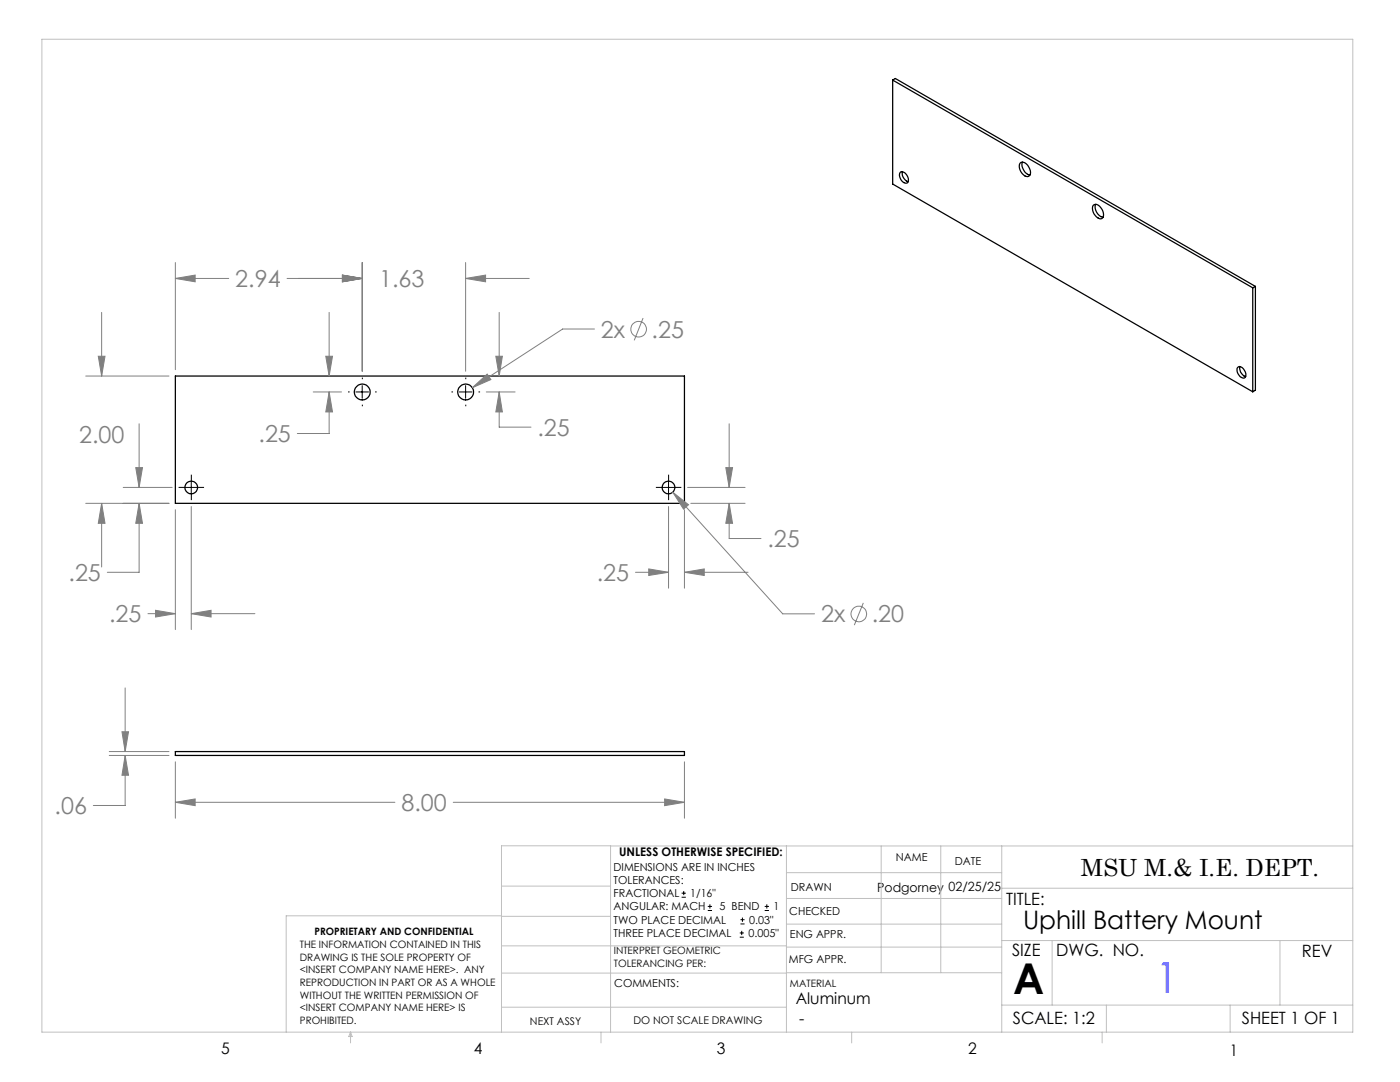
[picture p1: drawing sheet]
<svg xmlns="http://www.w3.org/2000/svg" width="279mm" height="216mm" viewBox="0 0 279 216" stroke-linecap="round" stroke-linejoin="round" font-family="sans-serif">
<g fill="none" stroke="#000" stroke-width=".25">
<path d="M178.2 16l71.8 41.4M178.2 16v20.7l71.8 41.5M178.2 16l.5-.3 71.8 41.5M179.6 34.4a.95 .95 0 0 1 1.4 .6 .99 .99 0 0 1-.1 1.5 1.56 1.56 0 0 1-1.3-2.1zM180.1 34.3a1.78 1.78 0 0 0 1.2 2M203.6 32.6a1.02 1.02 0 0 1 1.5 .4l.4 .7a.89 .89 0 0 1 .2 1 .89 .89 0 0 1-.9 .5 2.13 2.13 0 0 1-1.2-2.6zM204 32.3a2.18 2.18 0 0 0 1.6 2.6M218.2 41a.97 .97 0 0 1 1.5 .4l.5 1.1a.79 .79 0 0 1-.3 1.1 .79 .79 0 0 1-1.1-.3l-.6-1-.2-.7zM218.7 40.8a2.12 2.12 0 0 0 1.4 2.6M250 57.4v20.8M250.5 57.2l-.5 .2M250.5 57.2v20.7l-.5 .3"/>
<path d="M35 75h101.6v25.4h-101.6zM247 73.3a.9 .9 0 0 1 1.4 .6l.1 .3a.68 .68 0 0 1 .1 .9 .68 .68 0 0 1-.8 .2l-.3-.2-.6-.9zM247.4 73.1a1.78 1.78 0 0 0 1.2 2M35 150h101.6v.7h-101.6z"/>
<circle cx="72.3" cy="78.2" r="1.58"/>
<circle cx="92.9" cy="78.2" r="1.58"/>
<circle cx="38.2" cy="97.3" r="1.27"/>
<circle cx="133.4" cy="97.3" r="1.27"/>
</g>
<g fill="none" stroke="#808080" stroke-width=".2">
<path d="M35 55.6l3.9-.7v1.3zM35 52.4v21.4M35 55.6h10.6M57.3 55.6h15M68.3 54.9l4 .7-4 .6zM72.3 52.4v21.7M92.9 55.6l4-.7v1.3zM92.9 52.4v21.7M92.9 55.6h12.7M17.1 75h16.6M19.6 71.1h1.4l-.7 3.9zM20.3 62.3v12.7"/>
<path d="M62.5 78.2h5.7M65 71.1h1.4l-.7 3.9zM65.7 78.2l.7 4h-1.4zM65.7 78.2v8.3h-6.4M65.7 62.3v12.7M94.3 77.4l2.9-2.8 .8 1.1zM97 78.2h5.8M99 71.1h1.3l-.7 3.9zM99.6 78.2l.7 4h-1.3zM99.6 78.2v7h6.4M99.6 62.3v12.7M118.6 65.7h-6.3l-18 11.7"/>
<path d="M128.3 63.5l-1.7 4.4M24.6 97.3h9.8M27.1 93.3h1.3l-.6 4zM27.8 84.6v12.7M134.3 98.2l3.1 2.5-1 .9zM134.3 98.2l21.9 24.3h6.4M137.2 97.3h11.5M144.9 93.3h1.3l-.7 4zM145.5 84.6v12.7M17.1 100.4h16.6M20.3 100.4l.7 4h-1.4zM20.3 100.4v12.7"/>
<path d="M27.8 100.4l.6 4h-1.3zM27.8 100.4v13.8h-6.4M35 101.7v23.9M38.2 101.1v24.5M126.8 114.2h6.6M129.5 113.5l3.9 .7-3.9 .6zM133.4 101.1v16.3M136.6 114.2l3.9-.7v1.3zM136.6 101.7v15.7M136.6 114.2h12.7M137.9 100.4h10.8M145.5 100.4l.7 4h-1.3z"/>
<path d="M145.5 100.4v7.1h6.4M25 137.3v12.7M29.5 122.4h5.5M31 121.8l4 .6-4 .7zM38.2 122.4l3.9-.6v1.3zM38.2 122.4h12.7M172.3 120.3l-1.8 4.4M21.8 150.7h11.9M21.8 150h11.9M24.3 146h1.3l-.6 4zM25 150.7l.6 4h-1.3zM25 150.7v10h-6.4"/>
<path d="M35 152v11.3M132.6 159.4l4 .7-4 .7zM136.6 152v11.3M35 160.1l3.9-.7v1.4zM35 160.1h43.8M90.5 160.1h46.1"/>
<circle cx="127.4" cy="65.7" r="1.56"/>
<circle cx="171.4" cy="122.5" r="1.55"/>
</g>
<g fill="none" stroke="#000" stroke-width=".2">
<path d="M71 78.2h2.6M72.3 76.9v2.6M91.7 78.2h2.5M92.9 76.9v2.6M36.9 97.3h2.5M38.2 96v2.5M132.2 97.3h2.5M133.4 96v2.5M136 179h.9M136 178.2h.9M136.5 177.8v.8M141.3 181.7h.8"/>
<path d="M141.3 180.9h.8M141.7 180.4v.9M147.6 187h.8M147.6 186.2h.8M147.8 184.4h.8M147.8 183.5h.8M148 185.7v.9M148.2 183.1v.8M152.6 181.7h.9M152.6 180.9h.9M153 180.4v.9"/>
</g>
<g fill="none" stroke="#000" stroke-width=".2" stroke-dasharray="15.2 1.3 1.3 1.3" stroke-linecap="butt">
<path d="M69.8 78.2h-.3M72.3 75.7v-.4M74.9 78.2h.3M90.4 78.2h-.3M93 75.7v-.4M95.5 78.2h.3M36.9 97.3h-1.3M38.2 96v-1.3M38.2 98.5v1.3M39.5 97.3h1.2M72.3 80.7v.4M93 80.7v.4"/>
<path d="M132.2 97.3h-1.3M133.4 96v-1.3M133.4 98.5v1.3M134.7 97.3h1.3"/>
</g>
<g fill="none" stroke="#c0c0c0" stroke-width=".2">
<path d="M8.4 7.8h261.6v198.2h-261.6zM100.1 176.8h21.7M121.8 168.8v37.2M157 168.8v37.2M157 179.3h42.9M157 174.1h42.9M175.9 168.8v25.3M187.7 168.8v25.3M199.9 177.2h70.1M199.9 168.8v37.2M270 168.8h-169.9v37.2M100.1 194.2h56.9"/>
<path d="M100.1 188.7h56.9M100.1 182.8h21.7M100.1 182.7h-43v23.3M157 194.1h42.9M157 184.4h42.9M157 189h42.9M199.9 187.7h70.1M210 187.7v12.9M255.4 187.7v12.9M70 206v2.1M70 206l.3 .8h-.7zM100.1 201h56.9"/>
<path d="M119.9 206v2.1M170 206v2.1M199.9 200.6h70.1M220 206v2.1M220.8 200.6v5.4M245.5 200.6v5.4"/>
</g>
<path d="M19.6 71.1h1.4l-.7 3.9zM20.3 100.4l.7 4h-1.4zM129.5 113.5l3.9 .7-3.9 .6zM136.6 114.2l3.9-.7v1.3zM144.9 93.3h1.3l-.7 4zM145.5 100.4l.7 4h-1.3zM27.1 93.3h1.3l-.6 4zM27.8 100.4l.6 4h-1.3zM38.2 122.4l3.9-.6v1.3zM31 121.8l4 .6-4 .7zM65.7 78.2l.7 4h-1.4zM65 71.1h1.4l-.7 3.9zM99.6 78.2l.7 4h-1.3zM99 71.1h1.3l-.7 3.9zM92.9 55.6l4-.7v1.3zM68.3 54.9l4 .7-4 .6zM35 55.6l3.9-.7v1.3zM68.3 54.9l4 .7-4 .6zM94.3 77.4l3.7-1.7-.8-1.1zM134.3 98.2l2.1 3.4 1-.9zM35 160.1l3.9-.7v1.4zM132.6 159.4l4 .7-4 .7zM25 150.7l.6 4h-1.3zM24.3 146h1.3l-.6 4z" fill="#808080"/>
<text font-size="8.5" x="202.2" y="198.3">A</text>
<text font-size="8.5" fill="#00f" x="230.8" y="198.1">1</text>
<text font-size="5.1" x="204.2" y="185.4">Uphill Battery Mount</text>
<g font-size="4.7" fill="#808080">
<text x="47" y="57.3">2.94</text>
<text x="75.6" y="57.3">1.63</text>
<text x="119.9" y="67.4">2x</text>
<text x="130" y="67.4">.25</text>
<text x="15.8" y="88.5">2.00</text>
<text x="51.6" y="88.2">.25</text>
<text x="107.3" y="87">.25</text>
<text x="153.2" y="109.2">.25</text>
<text x="13.7" y="115.9">.25</text>
<text x="119.1" y="115.9">.25</text>
<text x="21.8" y="124.2">.25</text>
<text x="163.9" y="124.2">2x</text>
<text x="174" y="124.2">.20</text>
<text x="80.1" y="161.8">8.00</text>
<text x="10.9" y="162.5">.06</text>
</g>
<text font-size="4.7" x="215.7" y="174.7">MSU M.&amp; I.E. DEPT.</text>
<g font-size="3.4">
<text x="200.8" y="180.5">TITLE:</text>
<text x="202" y="190.8">SIZE</text>
<text x="210.8" y="190.9">DWG. NO.</text>
<text x="259.8" y="191">REV</text>
<text x="202.1" y="204.4">SCALE: 1:2</text>
<text x="247.8" y="204.4">SHEET 1 OF 1</text>
</g>
<g font-size="3.2">
<text x="158.8" y="200.4">Aluminum</text>
<text x="159.5" y="204.4">-</text>
<text x="44.2" y="210.4">5</text>
<text x="94.6" y="210.3">4</text>
<text x="143.1" y="210.4">3</text>
<text x="193.2" y="210.3">2</text>
<text x="245.4" y="210.6">1</text>
</g>
<g font-size="2.5">
<text x="175.1" y="177.9">Podgorney</text>
<text x="189.3" y="177.8">02/25/25</text>
</g>
<text font-size="2.4" x="123.6" y="170.8">UNLESS OTHERWISE SPECIFIED:</text>
<g font-size="2.2">
<text x="122.5" y="173.7">DIMENSIONS ARE IN INCHES</text>
<text x="178.8" y="171.8">NAME</text>
<text x="190.6" y="172.5">DATE</text>
<text x="122.5" y="176.4">TOLERANCES:</text>
<text x="122.5" y="179">FRACTIONAL</text>
<text x="137.8" y="179">1/16&quot;</text>
<text x="157.8" y="177.8">DRAWN</text>
<text x="122.5" y="184.3">TWO PLACE DECIMAL</text>
<text x="122.5" y="181.7">ANGULAR: MACH</text>
<text x="143.6" y="181.7">5 BEND</text>
<text x="149.5" y="184.3">0.03&quot;</text>
<text x="154.4" y="181.7">1</text>
<text x="157.5" y="182.5">CHECKED</text>
<text x="122.5" y="187">THREE PLACE DECIMAL</text>
<text x="149.4" y="187">0.005&quot;</text>
<text x="157.6" y="187.2">ENG APPR.</text>
<text x="122.6" y="197">COMMENTS:</text>
<text x="157.4" y="192.2">MFG APPR.</text>
</g>
<g font-size="2.1">
<text x="105.8" y="204.5">NEXT ASSY</text>
<text x="126.4" y="204.3">DO NOT SCALE DRAWING</text>
</g>
<g font-size="2">
<text x="59.8" y="189.2">THE INFORMATION CONTAINED IN THIS</text>
<text x="59.8" y="191.7">DRAWING IS THE SOLE PROPERTY OF</text>
<text x="62.8" y="186.5">PROPRIETARY AND CONFIDENTIAL</text>
<text x="122.5" y="190.4">INTERPRET GEOMETRIC</text>
<text x="59.8" y="194.2">&lt;INSERT COMPANY NAME HERE&gt;. ANY</text>
<text x="59.8" y="196.8">REPRODUCTION IN PART OR AS A WHOLE</text>
<text x="122.5" y="192.9">TOLERANCING PER:</text>
<text x="157.7" y="197">MATERIAL</text>
<text x="59.8" y="199.3">WITHOUT THE WRITTEN PERMISSION OF</text>
<text x="59.8" y="201.8">&lt;INSERT COMPANY NAME HERE&gt; IS</text>
<text x="59.8" y="204.3">PROHIBITED.</text>
</g>
</svg>
